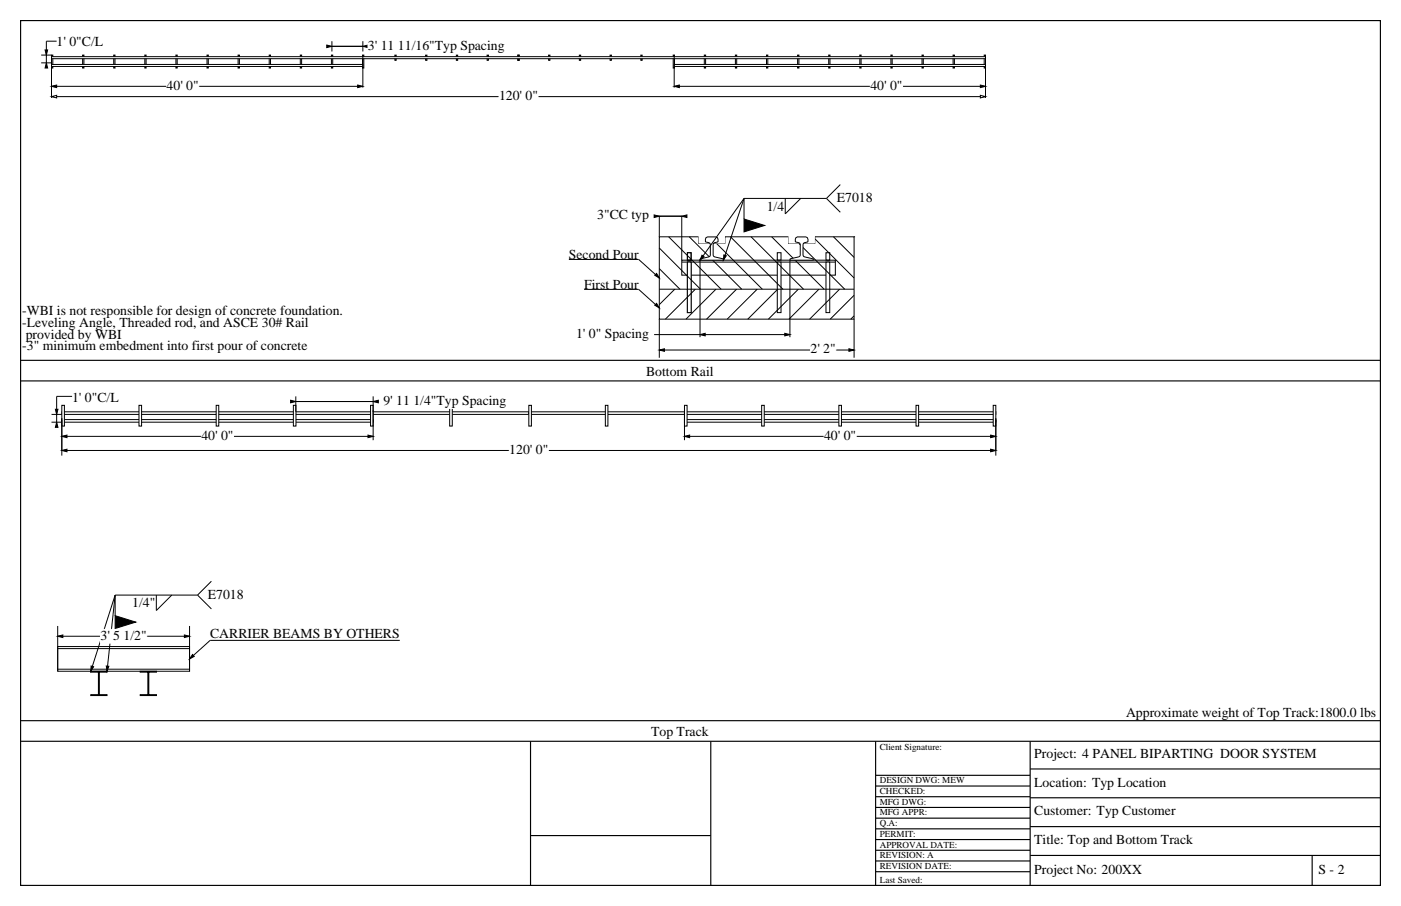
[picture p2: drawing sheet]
<svg xmlns="http://www.w3.org/2000/svg" width="432mm" height="279mm" viewBox="0 0 432 279" stroke-linecap="round" stroke-linejoin="round" font-family="sans-serif">
<g fill="none" stroke="#000" stroke-width=".35">
<path d="M6.3 6.4h419.1v266.6h-419.1zM6.3 117.5h419.1M6.3 111.1h419.1M6.3 228.6h419.1M6.3 222.2h419.1M163.5 228.6v44.4M219.1 228.6v44.4M269.9 239.1h47.6M269.9 228.6v44.4M317.5 237.1h107.9M317.5 228.6v44.4M163.5 257.7h55.6"/>
<path d="M269.9 258.9h47.6M269.9 255.6h47.6M269.9 252.3h47.6M269.9 249h47.6M269.9 245.7h47.6M269.9 242.4h47.6M317.5 254.9h107.9M317.5 246h107.9M269.9 268.8h47.6M269.9 265.5h47.6M269.9 262.2h47.6M317.5 263.8h107.9"/>
<path d="M404.4 263.8v9.2"/>
</g>
<g fill="none" stroke="#000" stroke-width=".31">
<path d="M15.9 17h.4v4h-.4zM25.5 17h.4v4h-.4zM35 17h.4v4h-.4zM44.6 17h.4v4h-.4zM54.2 17h.4v4h-.4zM63.8 17h.4v4h-.4zM73.4 17h.4v4h-.4zM83 17h.4v4h-.4zM92.6 17h.4v4h-.4zM102.1 17h.4v4h-.4zM111.7 17h.4v4h-.4zM121.7 17h.4v1.6h-.4z"/>
<path d="M131.2 17h.4v1.6h-.4zM140.7 17h.4v1.6h-.4zM150.1 17h.4v1.6h-.4zM159.6 17h.4v1.6h-.4zM169.1 17h.4v1.6h-.4zM178.6 17h.4v1.6h-.4zM188 17h.4v1.6h-.4zM197.5 17h.4v1.6h-.4zM207.5 17h.4v4h-.4zM217.1 17h.4v4h-.4zM226.7 17h.4v4h-.4zM236.2 17h.4v4h-.4z"/>
<path d="M245.8 17h.4v4h-.4zM255.4 17h.4v4h-.4zM265 17h.4v4h-.4zM274.6 17h.4v4h-.4zM284.2 17h.4v4h-.4zM293.8 17h.4v4h-.4zM303.3 17h.4v4h-.4z"/>
</g>
<g fill="#fff" stroke="#000" stroke-width=".31">
<path d="M15.9 17.5h287.8v.6h-287.8z" fill-rule="evenodd"/>
<path d="M15.9 19.9h95.9v.6h-95.9z" fill-rule="evenodd"/>
<path d="M207.8 19.9h95.9v.6h-95.9z" fill-rule="evenodd"/>
</g>
<path d="M15.9 19.9v10.3M303.7 19.9v10.3M15.9 29.8h287.8" fill="none" stroke="#000" stroke-width=".31"/>
<g fill="#fff" stroke="#000" stroke-width=".31">
<path d="M15.9 29.8l1.6-.4v.8z"/>
<path d="M302.2 29.4l1.5 .4-1.5 .4z"/>
</g>
<g fill="#fff" stroke="#fff" stroke-width=".31">
<path d="M153.8 27.7h12v4.2h-12z" fill-rule="evenodd"/>
<path d="M51.3 24.5h9.9v4.2h-9.9z" fill-rule="evenodd"/>
<path d="M268.3 24.5h9.9v4.2h-9.9z" fill-rule="evenodd"/>
<path d="M113.4 12.2h42.1v4.2h-42.1z" fill-rule="evenodd"/>
</g>
<g fill="none" stroke="#000" stroke-width=".31">
<path d="M12.7 19.4h3.2M12.7 17h3.2M17.5 12.7h-3.2v6.7M102.3 12.7v3.2M102.3 14.3h9.5M111.8 12.7v3.2M111.8 17v10M207.8 17v10M15.9 26.6h95.9M207.8 26.6h95.9M254.6 77.9h1.1v2.3h-1.1zM210.1 80.2h47.4v4.7h-47.4z"/>
<path d="M210.1 80.8h47.4"/>
</g>
<path d="M14.3 19.4l.4 1.6h-.8zM13.9 15.4h.8l-.4 1.6zM100.7 13.9l1.6 .4-1.6 .4zM111.8 14.3l1.6-.4v.8zM15.9 26.6l1.6-.4v.8zM110.2 26.2l1.6 .4-1.6 .4zM207.8 26.6l1.6-.4v.8zM302.2 26.2l1.5 .4-1.5 .4z" fill="#000" stroke="#000" stroke-width=".31"/>
<path d="M254.6 80.8h1.1v15.6h-1.1z" fill-rule="evenodd" fill="#fff" stroke="#000" stroke-width=".31"/>
<path d="M211.9 77.9h1.1v2.3h-1.1z" fill="none" stroke="#000" stroke-width=".31"/>
<path d="M211.9 80.8h1.1v15.6h-1.1z" fill-rule="evenodd" fill="#fff" stroke="#000" stroke-width=".31"/>
<path d="M211.9 77.9h1.1v2.3h-1.1z" fill="none" stroke="#000" stroke-width=".31"/>
<path d="M211.9 80.8h1.1v15.6h-1.1z" fill-rule="evenodd" fill="#fff" stroke="#000" stroke-width=".31"/>
<path d="M239.6 77.9h1.1v2.3h-1.1z" fill="none" stroke="#000" stroke-width=".31"/>
<path d="M239.6 80.8h1.1v15.6h-1.1z" fill-rule="evenodd" fill="#fff" stroke="#000" stroke-width=".31"/>
<g fill="none" stroke="#000" stroke-width=".31">
<path d="M203.2 73h12.1v2h8.1v-2h19.6v2h8.1v-2h12.1v25.4h-60zM203.2 76.5l12.7 12.7M206.1 73l16.1 16.2M212.4 73l16.2 16.2M218.8 73l16.1 16.2M225.1 73l16.2 16.2M231.5 73l16.1 16.2M237.8 73l16.2 16.2M244.2 73l16.1 16.2M250.5 73l12.7 12.7M256.9 73l6.3 6.4M263.2 73h.1"/>
<path d="M203.2 82.8l6.3 6.4M203.2 89.2h60M208 89.2l-4.8 4.8M214.3 89.2l-9.2 9.2M220.7 89.2l-9.3 9.2M227 89.2l-9.2 9.2M233.4 89.2l-9.3 9.2M239.7 89.2l-9.2 9.2M246.1 89.2l-9.3 9.2M252.4 89.2l-9.2 9.2M258.8 89.2l-9.3 9.2M263.2 91.1l-7.3 7.3"/>
<path d="M263.2 97.4l-1 1"/>
</g>
<path d="M215.4 72.9h7.9v2h-7.9z" fill-rule="evenodd" fill="#fff" stroke="#fff" stroke-width=".31"/>
<path d="M217.6 73.3l.5-.2h2.5l.5 .2 .2 1.2-1.1 .3-.4 .6v3.3l.4 .5 2.7 .6-.1 .4-7-.1 .1-.3 2.6-.6 .4-.5v-3.3l-.4-.6-1.1-.3z" fill-rule="evenodd" fill="#fff" stroke="#000" stroke-width=".31"/>
<path d="M243.1 72.9h7.9v2h-7.9z" fill-rule="evenodd" fill="#fff" stroke="#fff" stroke-width=".31"/>
<path d="M245.3 73.3l.5-.2h2.5l.5 .2 .2 1.2-1.1 .3-.4 .6v3.3l.4 .5 2.7 .6-.1 .4-7-.1 .1-.3 2.6-.6 .4-.5v-3.3l-.4-.6-1.1-.3z" fill-rule="evenodd" fill="#fff" stroke="#000" stroke-width=".31"/>
<g fill="none" stroke="#000" stroke-width=".31">
<path d="M259 56.9l-4.3 4.3M201.6 66.7h8.5v13.5M203.2 66.7v6.3M229.3 61.2l-13.5 19v23.8M229.3 61.2l-6.3 19M229.3 61.2h25.4M229.3 61.2v6.3M242 61.2v4.8l4.8-4.8M254.7 61.2l4.3 4.3M175.3 80h21.5l6.4 5.7M180 89.2h16.8l6.4 5.8M203.2 98.4v11.9"/>
<path d="M243.5 80.2v23.8M263.2 98.4v11.9M201.6 103.2h41.9M203.2 107.9h60"/>
</g>
<path d="M201.6 66.3l1.6 .4-1.6 .4zM210.1 66.7l1.6-.4v.8zM229.3 67.5l6.4 2-6.4 2zM201.8 94.1l.6-.5 .8 1.4zM201.8 84.9l.6-.6 .8 1.4zM216.4 78.7l.6 .5-1.2 1zM223.1 78.6l.8 .3-.9 1.3zM203.2 107.9l1.6-.3v.7zM215.8 103.2l1.5-.4v.8zM241.9 102.8l1.6 .4-1.6 .4zM261.6 107.6l1.6 .3-1.6 .4z" fill="#000" stroke="#000" stroke-width=".31"/>
<g fill="#fff" stroke="#fff" stroke-width=".31">
<path d="M177.5 101.1h22.5v4.2h-22.5z" fill-rule="evenodd"/>
<path d="M249.8 105.8h7.8v4.3h-7.8z" fill-rule="evenodd"/>
<path d="M184.1 64.6h15.9v4.2h-15.9z" fill-rule="evenodd"/>
</g>
<g fill="#fff" stroke="#000" stroke-width=".31">
<path d="M19 127h144v.8h-144z" fill-rule="evenodd"/>
<path d="M163 127h143.9v.8h-143.9z" fill-rule="evenodd"/>
<path d="M19 129.4h96v.8h-96z" fill-rule="evenodd"/>
<path d="M211 129.4h95.9v.8h-95.9z" fill-rule="evenodd"/>
<path d="M19 125h.8v6.4h-.8z" fill-rule="evenodd"/>
<path d="M306.1 125h.8v6.4h-.8z" fill-rule="evenodd"/>
<path d="M163 125h.8v6.4h-.8z" fill-rule="evenodd"/>
<path d="M138.6 125h.8v6.4h-.8z" fill-rule="evenodd"/>
<path d="M186.6 125h.8v6.4h-.8z" fill-rule="evenodd"/>
<path d="M114.2 125h.8v6.4h-.8z" fill-rule="evenodd"/>
<path d="M211 125h.8v6.4h-.8z" fill-rule="evenodd"/>
<path d="M90.4 125h.8v6.4h-.8z" fill-rule="evenodd"/>
<path d="M234.8 125h.7v6.4h-.7z" fill-rule="evenodd"/>
<path d="M66.6 125h.8v6.4h-.8z" fill-rule="evenodd"/>
<path d="M258.5 125h.8v6.4h-.8z" fill-rule="evenodd"/>
<path d="M42.8 125h.8v6.4h-.8z" fill-rule="evenodd"/>
<path d="M282.3 125h.8v6.4h-.8z" fill-rule="evenodd"/>
</g>
<g fill="none" stroke="#000" stroke-width=".31">
<path d="M15.9 127.8h3.1M15.9 130.2h3.1M19 128.9v11.6M19 138.9h287.9M19 134.6h96M22.2 122.2h-4.7v8M91.2 122.2v4.8M91.2 123.8h25.4M115 122.2v13.5M211 126.5v9.2M211 134.6h95.9M306.9 128.9v11.6"/>
<path d="M65.2 179.2l-4.3 4.3M17.8 199.4h40.6v7.6h-40.6zM17.8 196.2h40.6M17.8 193v14M35.5 183.5l-7.5 23.5M35.5 183.5l-2.5 23.5M35.5 183.5h25.4M35.5 183.5v6.4M48.2 183.5v4.8l4.7-4.8M58.4 193v14M60.9 183.5l4.3 4.3M123.2 197.5h-58.4l-6.4 5.7"/>
<path d="M17.8 206.4h40.6M17.8 200h40.6M28 207h5v.3h-2.4v6.9h2.4v.3h-5v-.3h2.3v-6.9h-2.3zM43.2 207h5v.3h-2.3v6.9h2.3v.3h-5v-.3h2.4v-6.9h-2.4z"/>
</g>
<g fill="#000" stroke="#000" stroke-width=".31">
<path d="M17.5 130.2l.4 1.6h-.8zM17.1 126.2h.8l-.4 1.6zM19 138.9l1.6-.4v.8zM19 134.6l1.6-.4v.8zM89.6 123.4l1.6 .4-1.6 .4zM113.4 134.2l1.6 .4-1.6 .4zM115 123.8l1.6-.4v.8zM211 134.6l1.5-.4v.8zM305.3 138.5l1.6 .4-1.6 .4zM305.3 134.2l1.6 .4-1.6 .4zM17.8 196.2l1.6-.4v.8zM35.5 189.9l6.3 1.9-6.3 2z"/>
<path d="M56.8 195.8l1.6 .4-1.6 .4zM28.1 205.4l.7 .2-.8 1.4zM32.8 205.4l.7 .1-.5 1.5zM59.3 201.8l.6 .6-1.5 .8z"/>
</g>
<g fill="#fff" stroke="#fff" stroke-width=".31">
<path d="M157 136.8h12v4.2h-12z" fill-rule="evenodd"/>
<path d="M62.1 132.5h9.9v4.2h-9.9z" fill-rule="evenodd"/>
<path d="M254 132.5h9.9v4.2h-9.9z" fill-rule="evenodd"/>
<path d="M118.2 121.7h37.9v4.2h-37.9z" fill-rule="evenodd"/>
<path d="M31 194.1h14.2v4.2h-14.2z" fill-rule="evenodd"/>
</g>
<g font-size="4.2">
<text x="17.5" y="14.3">1' 0&quot;C/L</text>
<text x="113.4" y="15.3">3' 11 11/16&quot;Typ Spacing</text>
<text x="51.3" y="27.6">40' 0&quot;</text>
<text x="268.3" y="27.6">40' 0&quot;</text>
<text x="153.8" y="30.8">120' 0&quot;</text>
<text x="236.3" y="65">1/4</text>
<text x="257.9" y="62.2">E7018</text>
<text x="184.1" y="67.7">3&quot;CC typ</text>
<text x="175.3" y="80">Second Pour</text>
<text x="180" y="89.2">First Pour</text>
<text x="6.9" y="97.3">-WBI is not responsible for design of concrete foundation.</text>
<text x="6.9" y="100.8">-Leveling Angle, Threaded rod, and ASCE 30# Rail</text>
<text x="6.9" y="107.9">-3&quot; minimum embedment into first pour of concrete</text>
<text x="7.9" y="104.4">provided by WBI</text>
<text x="177.5" y="104.2">1' 0&quot; Spacing</text>
<text x="249.8" y="109">2' 2&quot;</text>
<text x="199.1" y="115.9">Bottom Rail</text>
<text x="22.2" y="123.8">1' 0&quot;C/L</text>
<text x="118.2" y="124.8">9' 11 1/4&quot;Typ Spacing</text>
<text x="62.1" y="135.6">40' 0&quot;</text>
<text x="254" y="135.6">40' 0&quot;</text>
<text x="157" y="139.9">120' 0&quot;</text>
<text x="64.1" y="184.6">E7018</text>
<text x="40.7" y="187.3">1/4&quot;</text>
<text x="31" y="197.2">3' 5 1/2&quot;</text>
<text x="64.8" y="196.8">CARRIER BEAMS BY OTHERS</text>
<text x="347" y="221">Approximate weight of Top Track:1800.0 lbs</text>
<text x="200.7" y="227">Top Track</text>
<text x="318.8" y="233.7">Project: 4 PANEL BIPARTING DOOR SYSTEM</text>
<text x="318.8" y="242.6">Location: Typ Location</text>
<text x="318.8" y="251.5">Customer: Typ Customer</text>
<text x="318.8" y="260.3">Title: Top and Bottom Track</text>
<text x="318.8" y="269.6">Project No: 200XX</text>
<text x="406.4" y="269.6">S - 2</text>
</g>
<g font-size="2.8">
<text x="271.1" y="231.1">Client Signature:</text>
<text x="271.1" y="244.9">CHECKED:</text>
<text x="271.1" y="241.6">DESIGN DWG: MEW</text>
<text x="271.1" y="251.5">MFG APPR:</text>
<text x="271.1" y="248.2">MFG DWG:</text>
<text x="271.1" y="254.8">Q.A:</text>
<text x="271.1" y="261.4">APPROVAL DATE:</text>
<text x="271.1" y="258.1">PERMIT:</text>
<text x="271.1" y="268">REVISION DATE:</text>
<text x="271.1" y="264.7">REVISION: A</text>
<text x="271.1" y="272.2">Last Saved:</text>
</g>
</svg>
